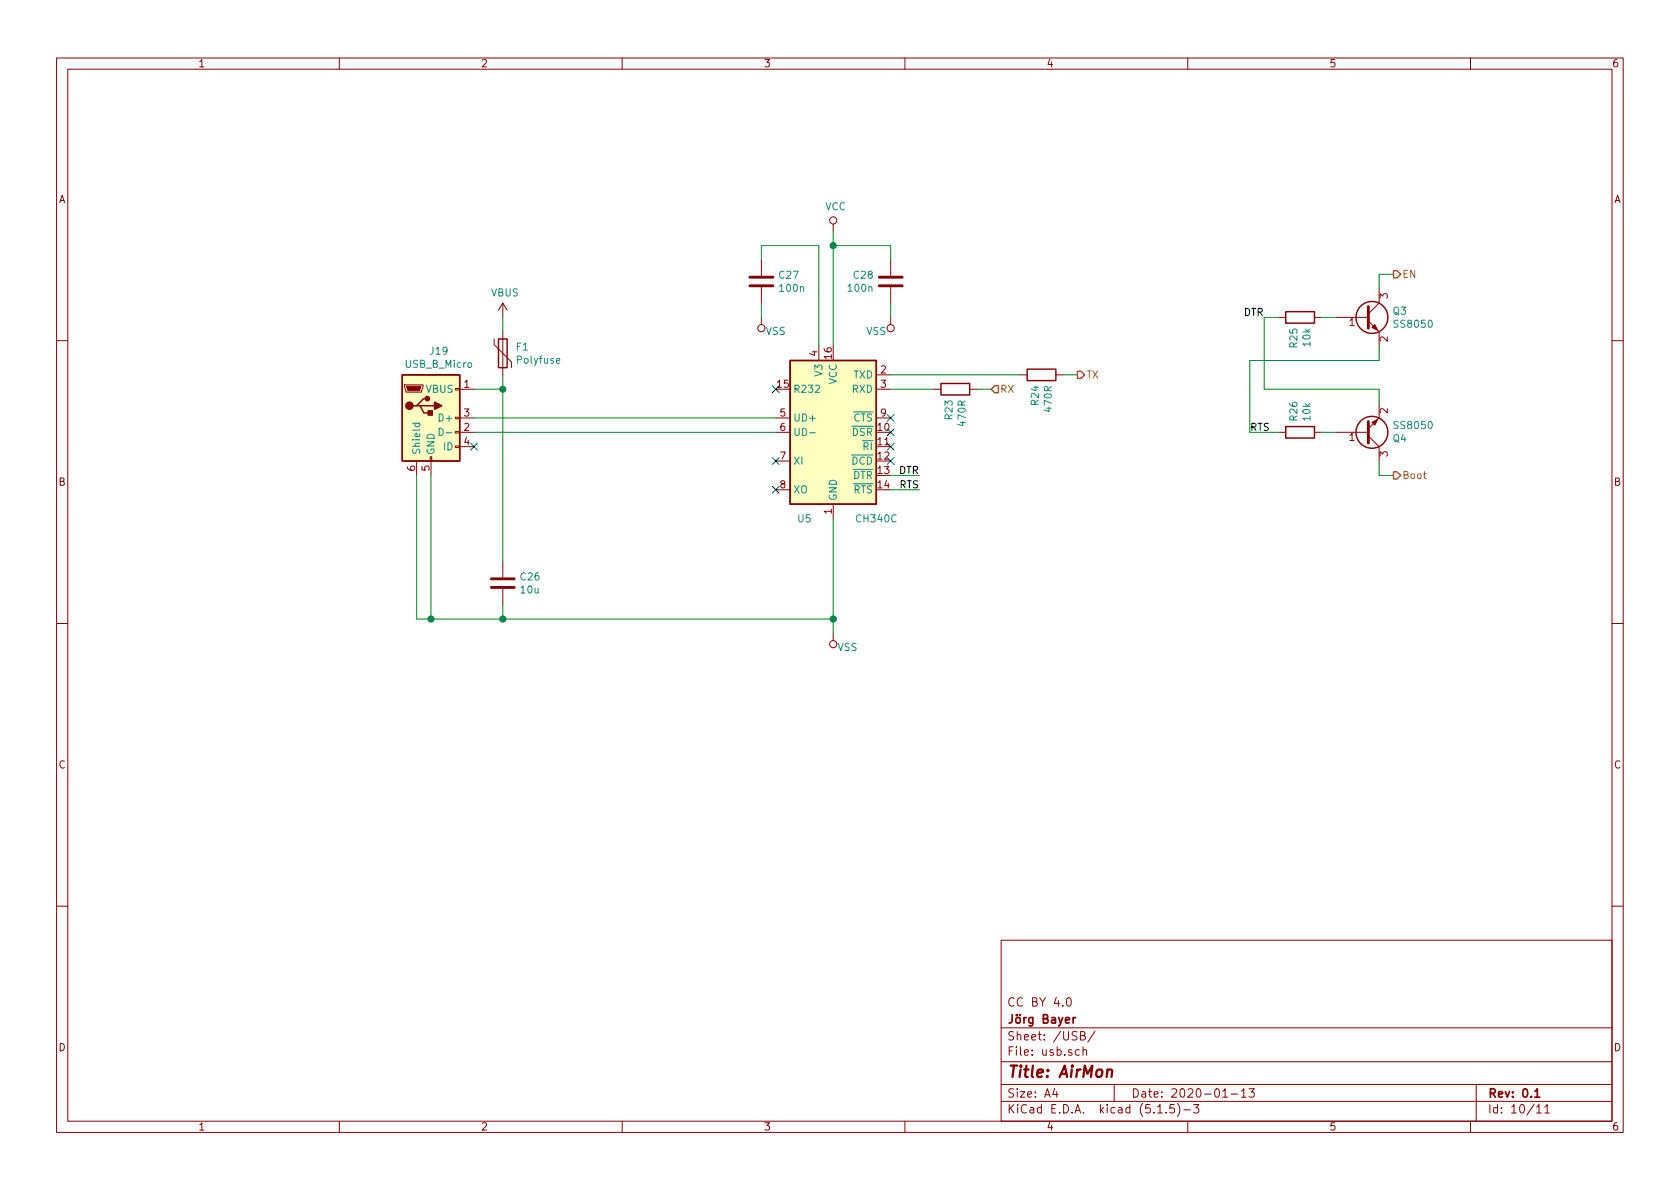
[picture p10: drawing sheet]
EESchema Schematic File Version 4
EELAYER 30 0
EELAYER END
$Descr A4 11693 8268
encoding utf-8
Sheet 10 11
Title "AirMon"
Date "2020-01-13"
Rev "0.1"
Comp "Jörg Bayer"
Comment1 "CC BY 4.0"
Comment2 ""
Comment3 ""
Comment4 ""
$EndDescr
$Comp
L Device:Q_NPN_BEC Q3
U 1 1
P 9500 2200
F 0 "Q3" H 9691 2246 50  0000 L CNN
F 1 "SS8050" H 9691 2155 50  0000 L CNN
F 2 "Package_TO_SOT_SMD:SOT-23" H 9700 2300 50  0001 C CNN
F 3 "~" H 9500 2200 50  0001 C CNN
F 4 "SS8050" H 9500 2200 50  0001 C CNN "manf#"
F 5 "C2150" H 0   0   50  0001 C CNN "lcsc#"
	1    9500 2200
	1    0    0    -1  
$EndComp
$Comp
L Device:R R?
U 1 1
P 9050 2200
AR Path="/5DD6D4DA/5DD6D50E/5E1ECE31" Ref="R?"  Part="1" 
AR Path="/5DD6D4DA/5DDED058/5E1ECE31" Ref="R?"  Part="1" 
AR Path="/5DD6D4DA/5DDED066/5E1ECE31" Ref="R?"  Part="1" 
AR Path="/5DD6D4DA/5DDED074/5E1ECE31" Ref="R?"  Part="1" 
AR Path="/5DD6D4DA/5DD6D549/5E1ECE31" Ref="R?"  Part="1" 
AR Path="/5DD6D4DA/5DDFF593/5E1ECE31" Ref="R?"  Part="1" 
AR Path="/5DD6D4DA/5DE2F431/5E1ECE31" Ref="R?"  Part="1" 
AR Path="/5DD6D4DA/5DEBB035/5E1ECE31" Ref="R?"  Part="1" 
AR Path="/5E1BB661/5E1ECE31" Ref="R?"  Part="1" 
AR Path="/5E1EC3C1/5E1ECE31" Ref="R25"  Part="1" 
F 0 "R25" H 8980 2246 50  0000 R CNN
F 1 "10k" H 8980 2155 50  0000 R CNN
F 2 "Resistor_SMD:R_0603_1608Metric" V 8980 2200 50  0001 C CNN
F 3 "~" H 9050 2200 50  0001 C CNN
F 4 "C25804" H 0   0   50  0001 C CNN "lcsc#"
F 5 "0603WAF1002T5E" H 0   0   50  0001 C CNN "manf#"
	1    9050 2200
	0    -1   -1   0   
$EndComp
$Comp
L Device:Q_NPN_BEC Q4
U 1 1
P 9500 3000
F 0 "Q4" H 9691 3046 50  0000 L CNN
F 1 "SS8050" H 9691 2955 50  0000 L CNN
F 2 "Package_TO_SOT_SMD:SOT-23" H 9700 3100 50  0001 C CNN
F 3 "~" H 9500 3000 50  0001 C CNN
F 4 "SS8050" H 9500 3000 50  0001 C CNN "manf#"
F 5 "C2150" H 0   0   50  0001 C CNN "lcsc#"
	1    9500 3000
	1    0    0    1   
$EndComp
$Comp
L Device:R R?
U 1 1
P 9050 3000
AR Path="/5DD6D4DA/5DD6D50E/5E1ECEA6" Ref="R?"  Part="1" 
AR Path="/5DD6D4DA/5DDED058/5E1ECEA6" Ref="R?"  Part="1" 
AR Path="/5DD6D4DA/5DDED066/5E1ECEA6" Ref="R?"  Part="1" 
AR Path="/5DD6D4DA/5DDED074/5E1ECEA6" Ref="R?"  Part="1" 
AR Path="/5DD6D4DA/5DD6D549/5E1ECEA6" Ref="R?"  Part="1" 
AR Path="/5DD6D4DA/5DDFF593/5E1ECEA6" Ref="R?"  Part="1" 
AR Path="/5DD6D4DA/5DE2F431/5E1ECEA6" Ref="R?"  Part="1" 
AR Path="/5DD6D4DA/5DEBB035/5E1ECEA6" Ref="R?"  Part="1" 
AR Path="/5E1BB661/5E1ECEA6" Ref="R?"  Part="1" 
AR Path="/5E1EC3C1/5E1ECEA6" Ref="R26"  Part="1" 
F 0 "R26" H 8980 3046 50  0000 R CNN
F 1 "10k" H 8980 2955 50  0000 R CNN
F 2 "Resistor_SMD:R_0603_1608Metric" V 8980 3000 50  0001 C CNN
F 3 "~" H 9050 3000 50  0001 C CNN
F 4 "C25804" H 0   0   50  0001 C CNN "lcsc#"
F 5 "0603WAF1002T5E" H 0   0   50  0001 C CNN "manf#"
	1    9050 3000
	0    -1   1    0   
$EndComp
Wire Wire Line
	9200 2200 9300 2200
Wire Wire Line
	9200 3000 9300 3000
Wire Wire Line
	9600 2800 9600 2700
Wire Wire Line
	9600 2700 8800 2700
Wire Wire Line
	8800 2700 8800 2200
Wire Wire Line
	8800 2200 8900 2200
Wire Wire Line
	9600 2400 9600 2500
Wire Wire Line
	9600 2500 8700 2500
Wire Wire Line
	8700 2500 8700 3000
Wire Wire Line
	8700 3000 8900 3000
Text HLabel 9700 1900 2    50   Output ~ 0
EN
Text HLabel 9700 3300 2    50   Output ~ 0
Boot
Wire Wire Line
	9600 3200 9600 3300
Wire Wire Line
	9600 3300 9700 3300
Wire Wire Line
	9600 2000 9600 1900
Wire Wire Line
	9600 1900 9700 1900
Text Label 8800 2200 2    50   ~ 0
DTR
Text Label 8700 3000 0    50   ~ 0
RTS
$Comp
L Device:R R?
U 1 1
P 6650 2700
AR Path="/5DD6D4DA/5DD6D50E/5E1EDAED" Ref="R?"  Part="1" 
AR Path="/5DD6D4DA/5DDED058/5E1EDAED" Ref="R?"  Part="1" 
AR Path="/5DD6D4DA/5DDED066/5E1EDAED" Ref="R?"  Part="1" 
AR Path="/5DD6D4DA/5DDED074/5E1EDAED" Ref="R?"  Part="1" 
AR Path="/5DD6D4DA/5DD6D549/5E1EDAED" Ref="R?"  Part="1" 
AR Path="/5DD6D4DA/5DDFF593/5E1EDAED" Ref="R?"  Part="1" 
AR Path="/5DD6D4DA/5DE2F431/5E1EDAED" Ref="R?"  Part="1" 
AR Path="/5DD6D4DA/5DEBB035/5E1EDAED" Ref="R?"  Part="1" 
AR Path="/5E1BB661/5E1EDAED" Ref="R?"  Part="1" 
AR Path="/5E1EC3C1/5E1EDAED" Ref="R23"  Part="1" 
F 0 "R23" H 6580 2746 50  0000 R CNN
F 1 "470R" H 6580 2655 50  0000 R CNN
F 2 "Resistor_SMD:R_0603_1608Metric" V 6580 2700 50  0001 C CNN
F 3 "~" H 6650 2700 50  0001 C CNN
F 4 "C23179" H 0   0   50  0001 C CNN "lcsc#"
F 5 "0603WAF4700T5E" H 0   0   50  0001 C CNN "manf#"
	1    6650 2700
	0    -1   -1   0   
$EndComp
Text HLabel 6900 2700 2    50   Input ~ 0
RX
$Comp
L Device:R R?
U 1 1
P 7250 2600
AR Path="/5DD6D4DA/5DD6D50E/5E1EDD07" Ref="R?"  Part="1" 
AR Path="/5DD6D4DA/5DDED058/5E1EDD07" Ref="R?"  Part="1" 
AR Path="/5DD6D4DA/5DDED066/5E1EDD07" Ref="R?"  Part="1" 
AR Path="/5DD6D4DA/5DDED074/5E1EDD07" Ref="R?"  Part="1" 
AR Path="/5DD6D4DA/5DD6D549/5E1EDD07" Ref="R?"  Part="1" 
AR Path="/5DD6D4DA/5DDFF593/5E1EDD07" Ref="R?"  Part="1" 
AR Path="/5DD6D4DA/5DE2F431/5E1EDD07" Ref="R?"  Part="1" 
AR Path="/5DD6D4DA/5DEBB035/5E1EDD07" Ref="R?"  Part="1" 
AR Path="/5E1BB661/5E1EDD07" Ref="R?"  Part="1" 
AR Path="/5E1EC3C1/5E1EDD07" Ref="R24"  Part="1" 
F 0 "R24" H 7180 2646 50  0000 R CNN
F 1 "470R" H 7180 2555 50  0000 R CNN
F 2 "Resistor_SMD:R_0603_1608Metric" V 7180 2600 50  0001 C CNN
F 3 "~" H 7250 2600 50  0001 C CNN
F 4 "C23179" H 0   0   50  0001 C CNN "lcsc#"
F 5 "0603WAF4700T5E" H 0   0   50  0001 C CNN "manf#"
	1    7250 2600
	0    -1   -1   0   
$EndComp
Text HLabel 7500 2600 2    50   Output ~ 0
TX
Wire Wire Line
	6800 2700 6900 2700
Wire Wire Line
	7400 2600 7500 2600
Wire Wire Line
	6500 2700 6200 2700
Wire Wire Line
	6200 3400 6400 3400
Text Label 6400 3400 2    50   ~ 0
RTS
Text Label 6400 3300 2    50   ~ 0
DTR
Wire Wire Line
	6400 3300 6200 3300
$Comp
L Device:C C?
U 1 1
P 5300 1950
AR Path="/5DD6D4DA/5DD6D50E/5E1FCEA9" Ref="C?"  Part="1" 
AR Path="/5DD6D4DA/5DDED058/5E1FCEA9" Ref="C?"  Part="1" 
AR Path="/5DD6D4DA/5DDED066/5E1FCEA9" Ref="C?"  Part="1" 
AR Path="/5DD6D4DA/5DDED074/5E1FCEA9" Ref="C?"  Part="1" 
AR Path="/5E15DEC3/5E1FCEA9" Ref="C?"  Part="1" 
AR Path="/5E151517/5E1FCEA9" Ref="C?"  Part="1" 
AR Path="/5E1EC3C1/5E1FCEA9" Ref="C27"  Part="1" 
F 0 "C27" H 5415 1996 50  0000 L CNN
F 1 "100n" H 5415 1905 50  0000 L CNN
F 2 "Capacitor_SMD:C_0603_1608Metric" H 5338 1800 50  0001 C CNN
F 3 "~" H 5300 1950 50  0001 C CNN
F 4 "CC0603KRX7R9BB104" H 5300 1950 50  0001 C CNN "manf#"
F 5 "C14663" H 0   0   50  0001 C CNN "lcsc#"
	1    5300 1950
	1    0    0    -1  
$EndComp
$Comp
L Device:C C?
U 1 1
P 3500 4050
AR Path="/5DD6D4DA/5DD6D50E/5E206FF3" Ref="C?"  Part="1" 
AR Path="/5DD6D4DA/5DDED058/5E206FF3" Ref="C?"  Part="1" 
AR Path="/5DD6D4DA/5DDED066/5E206FF3" Ref="C?"  Part="1" 
AR Path="/5DD6D4DA/5DDED074/5E206FF3" Ref="C?"  Part="1" 
AR Path="/5E15DEC3/5E206FF3" Ref="C?"  Part="1" 
AR Path="/5E151517/5E206FF3" Ref="C?"  Part="1" 
AR Path="/5E1EC3C1/5E206FF3" Ref="C26"  Part="1" 
F 0 "C26" H 3615 4096 50  0000 L CNN
F 1 "10u" H 3615 4005 50  0000 L CNN
F 2 "Capacitor_SMD:C_1206_3216Metric" H 3538 3900 50  0001 C CNN
F 3 "~" H 3500 4050 50  0001 C CNN
F 4 "CL31A106KBHNNNE" H 3500 4050 50  0001 C CNN "manf#"
F 5 "C13585" H 0   0   50  0001 C CNN "lcsc#"
	1    3500 4050
	1    0    0    -1  
$EndComp
Wire Wire Line
	3500 4300 3500 4200
$Comp
L Connector:USB_B_Micro J19
U 1 1
P 3000 2900
F 0 "J19" H 3055 3367 50  0000 C CNN
F 1 "USB_B_Micro" H 3055 3276 50  0000 C CNN
F 2 "global:USB_Micro-B_Molex-105017-0001" H 3150 2850 50  0001 C CNN
F 3 "~" H 3150 2850 50  0001 C CNN
F 4 "	C136000" H 0   0   50  0001 C CNN "lcsc#"
F 5 "105017-0001" H 0   0   50  0001 C CNN "manf#"
	1    3000 2900
	1    0    0    -1  
$EndComp
Wire Wire Line
	3300 2700 3500 2700
Connection ~ 3500 2700
NoConn ~ 3300 3100
Wire Wire Line
	2900 3300 2900 4300
Wire Wire Line
	2900 4300 3000 4300
Connection ~ 3500 4300
Wire Wire Line
	3000 3300 3000 4300
Connection ~ 3000 4300
Wire Wire Line
	3000 4300 3500 4300
$Comp
L power:VBUS #PWR040
U 1 1
P 3500 2200
F 0 "#PWR040" H 3500 2050 50  0001 C CNN
F 1 "VBUS" H 3515 2373 50  0000 C CNN
F 2 "" H 3500 2200 50  0001 C CNN
F 3 "" H 3500 2200 50  0001 C CNN
	1    3500 2200
	1    0    0    -1  
$EndComp
$Comp
L power:VSS #PWR?
U 1 1
P 5800 4400
AR Path="/5DD6D4DA/5DEBB035/5E212E63" Ref="#PWR?"  Part="1" 
AR Path="/5E15DEC3/5E212E63" Ref="#PWR?"  Part="1" 
AR Path="/5E151517/5E212E63" Ref="#PWR?"  Part="1" 
AR Path="/5E1961BA/5E212E63" Ref="#PWR?"  Part="1" 
AR Path="/5E198729/5E212E63" Ref="#PWR?"  Part="1" 
AR Path="/5E1991ED/5E212E63" Ref="#PWR?"  Part="1" 
AR Path="/5E1C55BA/5E212E63" Ref="#PWR?"  Part="1" 
AR Path="/5E1CBADF/5E212E63" Ref="#PWR?"  Part="1" 
AR Path="/5E1EC3C1/5E212E63" Ref="#PWR043"  Part="1" 
F 0 "#PWR043" H 5800 4250 50  0001 C CNN
F 1 "VSS" H 5700 4500 50  0000 C CNN
F 2 "" H 5800 4400 50  0001 C CNN
F 3 "" H 5800 4400 50  0001 C CNN
	1    5800 4400
	-1   0    0    1   
$EndComp
$Comp
L power:VSS #PWR?
U 1 1
P 5300 2200
AR Path="/5DD6D4DA/5DEBB035/5E214237" Ref="#PWR?"  Part="1" 
AR Path="/5E15DEC3/5E214237" Ref="#PWR?"  Part="1" 
AR Path="/5E151517/5E214237" Ref="#PWR?"  Part="1" 
AR Path="/5E1961BA/5E214237" Ref="#PWR?"  Part="1" 
AR Path="/5E198729/5E214237" Ref="#PWR?"  Part="1" 
AR Path="/5E1991ED/5E214237" Ref="#PWR?"  Part="1" 
AR Path="/5E1C55BA/5E214237" Ref="#PWR?"  Part="1" 
AR Path="/5E1CBADF/5E214237" Ref="#PWR?"  Part="1" 
AR Path="/5E1EC3C1/5E214237" Ref="#PWR041"  Part="1" 
F 0 "#PWR041" H 5300 2050 50  0001 C CNN
F 1 "VSS" H 5200 2300 50  0000 C CNN
F 2 "" H 5300 2200 50  0001 C CNN
F 3 "" H 5300 2200 50  0001 C CNN
	1    5300 2200
	-1   0    0    1   
$EndComp
Wire Wire Line
	5300 2100 5300 2200
Wire Wire Line
	5800 4300 5800 4400
$Comp
L Interface_USB:CH340G U5
U 1 1
P 5800 3000
F 0 "U5" H 5600 2400 50  0000 C CNN
F 1 "CH340C" H 6100 2400 50  0000 C CNN
F 2 "Package_SO:SOIC-16_3.9x9.9mm_P1.27mm" H 5850 2450 50  0001 L CNN
F 3 "http://www.datasheet5.com/pdf-local-2195953" H 5450 3800 50  0001 C CNN
F 4 "C84681" H 0   0   50  0001 C CNN "lcsc#"
F 5 "CH340C" H 0   0   50  0001 C CNN "manf#"
	1    5800 3000
	1    0    0    -1  
$EndComp
Wire Wire Line
	3300 3000 5400 3000
Wire Wire Line
	3300 2900 5400 2900
NoConn ~ 6200 3200
NoConn ~ 6200 3100
NoConn ~ 6200 3000
NoConn ~ 6200 2900
Wire Wire Line
	3500 2600 3500 2700
Wire Wire Line
	5800 3600 5800 4300
Connection ~ 5800 4300
$Comp
L Device:C C?
U 1 1
P 6200 1950
AR Path="/5DD6D4DA/5DD6D50E/5E1E42E4" Ref="C?"  Part="1" 
AR Path="/5DD6D4DA/5DDED058/5E1E42E4" Ref="C?"  Part="1" 
AR Path="/5DD6D4DA/5DDED066/5E1E42E4" Ref="C?"  Part="1" 
AR Path="/5DD6D4DA/5DDED074/5E1E42E4" Ref="C?"  Part="1" 
AR Path="/5E15DEC3/5E1E42E4" Ref="C?"  Part="1" 
AR Path="/5E151517/5E1E42E4" Ref="C?"  Part="1" 
AR Path="/5E1EC3C1/5E1E42E4" Ref="C28"  Part="1" 
F 0 "C28" H 6315 1996 50  0000 L CNN
F 1 "100n" H 6315 1905 50  0000 L CNN
F 2 "Capacitor_SMD:C_0603_1608Metric" H 6238 1800 50  0001 C CNN
F 3 "~" H 6200 1950 50  0001 C CNN
F 4 "CC0603KRX7R9BB104" H 6200 1950 50  0001 C CNN "manf#"
F 5 "C14663" H 0   0   50  0001 C CNN "lcsc#"
	1    6200 1950
	-1   0    0    -1  
$EndComp
Wire Wire Line
	6200 1800 6200 1700
$Comp
L power:VSS #PWR?
U 1 1
P 6200 2200
AR Path="/5DD6D4DA/5DEBB035/5E1E42EC" Ref="#PWR?"  Part="1" 
AR Path="/5E15DEC3/5E1E42EC" Ref="#PWR?"  Part="1" 
AR Path="/5E151517/5E1E42EC" Ref="#PWR?"  Part="1" 
AR Path="/5E1961BA/5E1E42EC" Ref="#PWR?"  Part="1" 
AR Path="/5E198729/5E1E42EC" Ref="#PWR?"  Part="1" 
AR Path="/5E1991ED/5E1E42EC" Ref="#PWR?"  Part="1" 
AR Path="/5E1C55BA/5E1E42EC" Ref="#PWR?"  Part="1" 
AR Path="/5E1CBADF/5E1E42EC" Ref="#PWR?"  Part="1" 
AR Path="/5E1EC3C1/5E1E42EC" Ref="#PWR044"  Part="1" 
F 0 "#PWR044" H 6200 2050 50  0001 C CNN
F 1 "VSS" H 6100 2300 50  0000 C CNN
F 2 "" H 6200 2200 50  0001 C CNN
F 3 "" H 6200 2200 50  0001 C CNN
	1    6200 2200
	1    0    0    1   
$EndComp
Wire Wire Line
	6200 2100 6200 2200
$Comp
L power:VCC #PWR?
U 1 1
P 5800 1600
AR Path="/5DD6D4DA/5DEBB035/5E1E8B2A" Ref="#PWR?"  Part="1" 
AR Path="/5E15DEC3/5E1E8B2A" Ref="#PWR?"  Part="1" 
AR Path="/5E151517/5E1E8B2A" Ref="#PWR?"  Part="1" 
AR Path="/5E1EC3C1/5E1E8B2A" Ref="#PWR042"  Part="1" 
F 0 "#PWR042" H 5800 1450 50  0001 C CNN
F 1 "VCC" H 5817 1773 50  0000 C CNN
F 2 "" H 5800 1600 50  0001 C CNN
F 3 "" H 5800 1600 50  0001 C CNN
	1    5800 1600
	1    0    0    -1  
$EndComp
NoConn ~ 5400 3200
NoConn ~ 5400 3400
Wire Wire Line
	5800 1600 5800 1700
Wire Wire Line
	6200 1700 5800 1700
Connection ~ 5800 1700
Wire Wire Line
	5800 1700 5800 2400
NoConn ~ 5400 2700
Wire Wire Line
	3500 2700 3500 3900
Wire Wire Line
	3500 4300 5800 4300
Wire Wire Line
	5300 1800 5300 1700
Wire Wire Line
	5300 1700 5700 1700
Wire Wire Line
	5700 1700 5700 2400
Wire Wire Line
	6200 2600 7100 2600
$Comp
L Device:Polyfuse F1
U 1 1
P 3500 2450
F 0 "F1" H 3588 2496 50  0000 L CNN
F 1 "Polyfuse" H 3588 2405 50  0000 L CNN
F 2 "Fuse:Fuse_0603_1608Metric" H 3550 2250 50  0001 L CNN
F 3 "~" H 3500 2450 50  0001 C CNN
F 4 "0603L050SLYR" H 3500 2450 50  0001 C CNN "manf#"
F 5 "C207014" H 0   0   50  0001 C CNN "lcsc#"
	1    3500 2450
	1    0    0    -1  
$EndComp
Wire Wire Line
	3500 2200 3500 2300
$EndSCHEMATC
